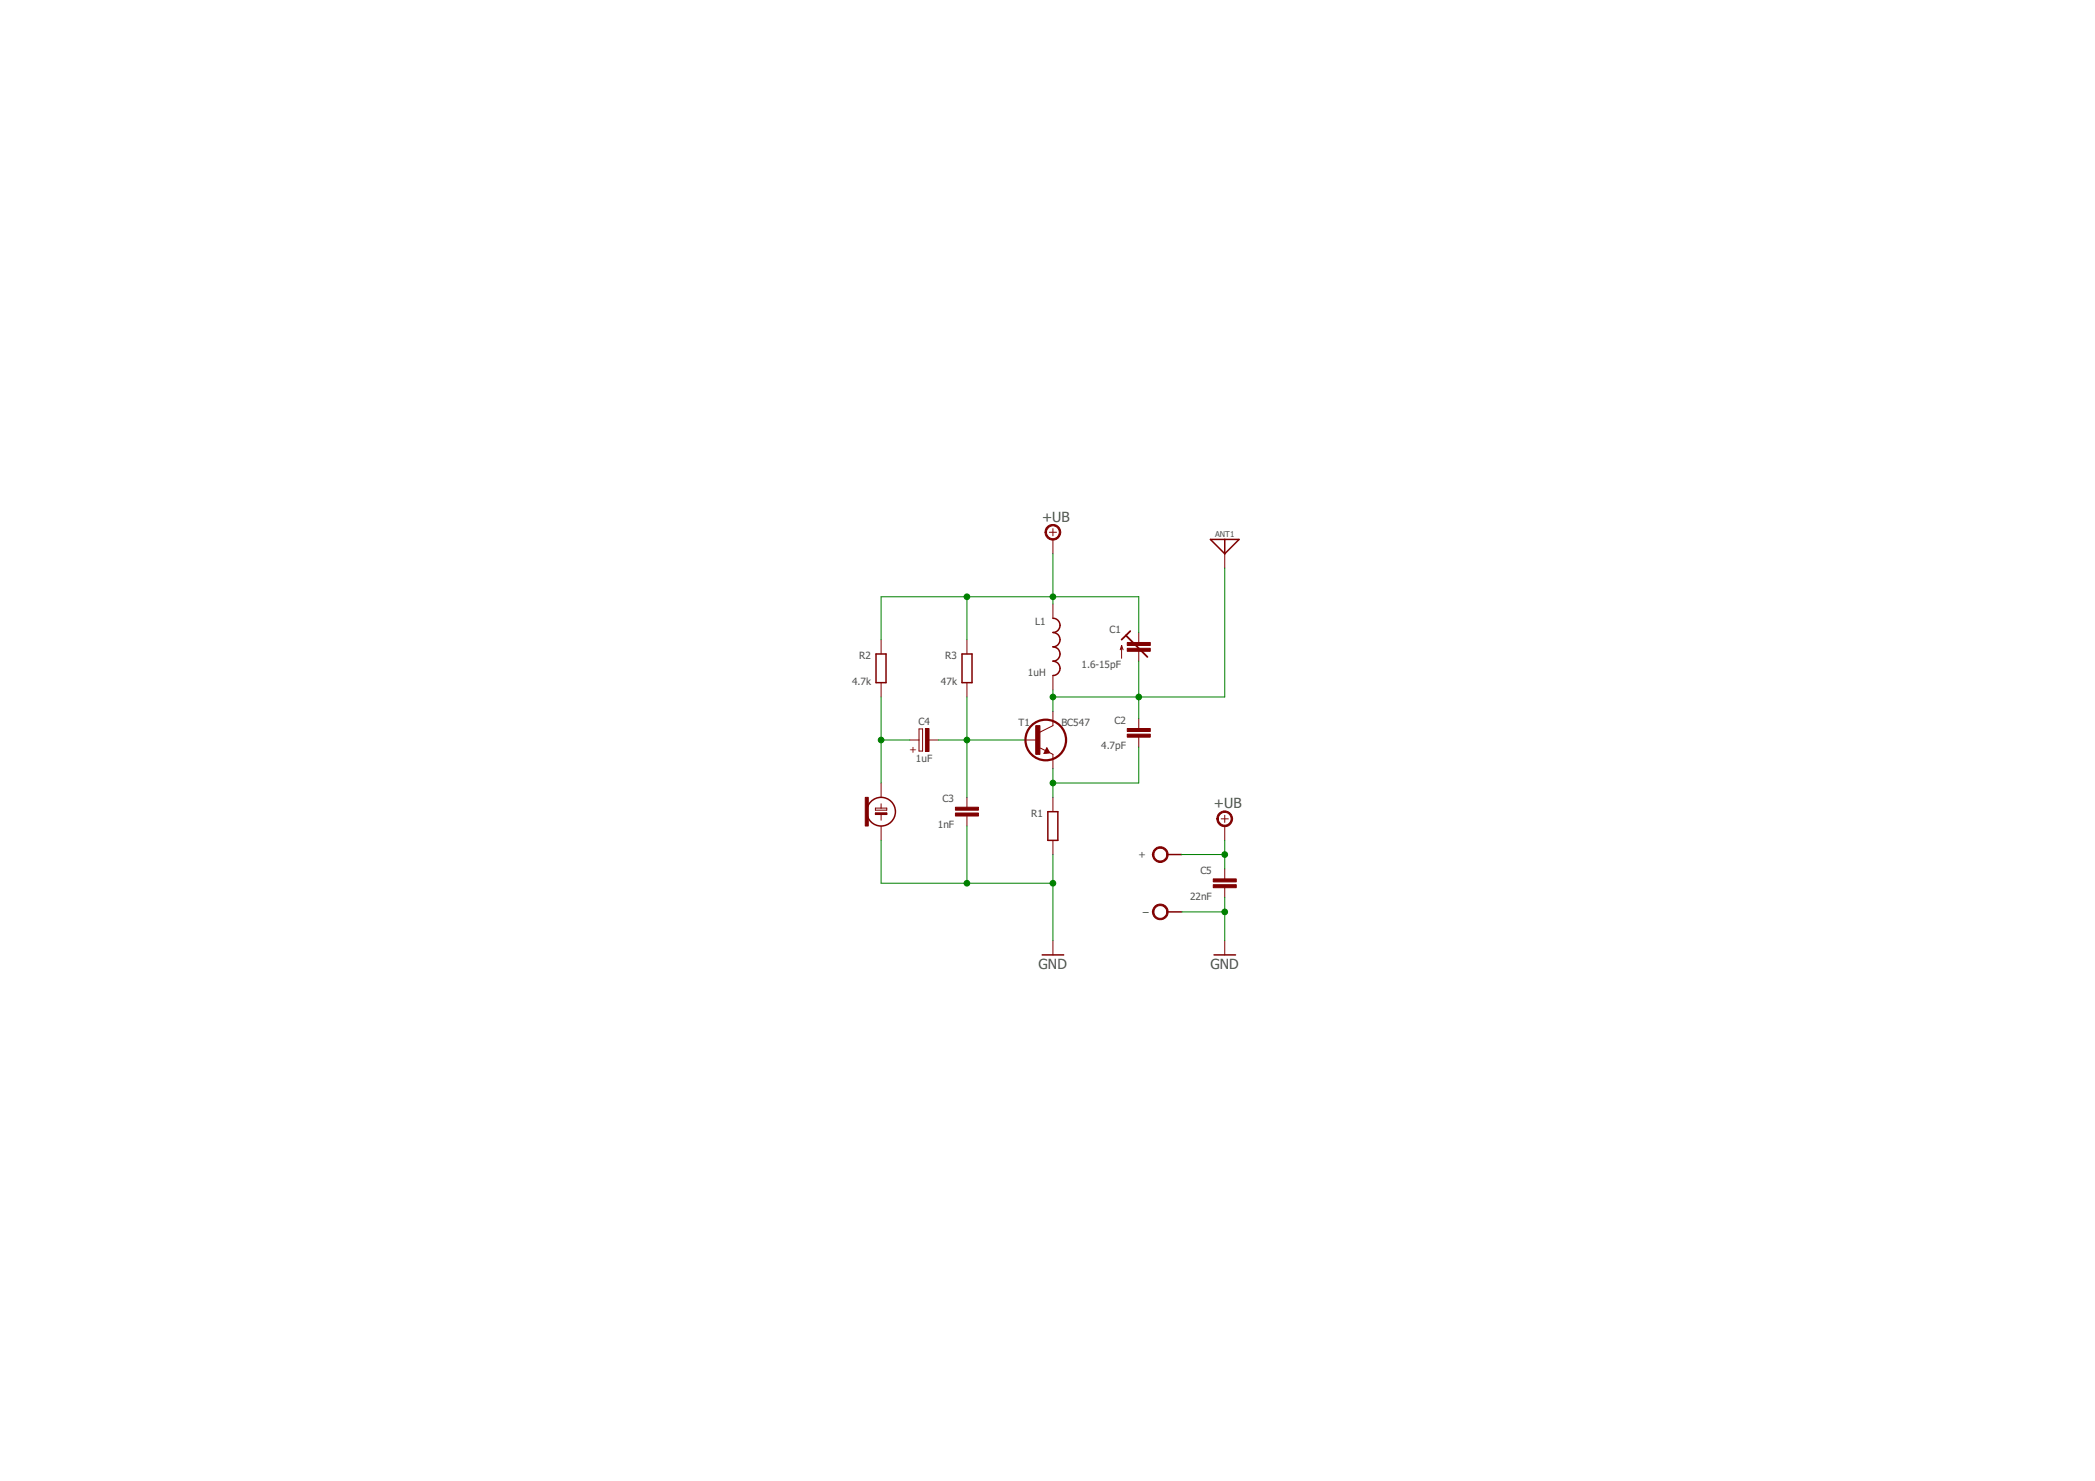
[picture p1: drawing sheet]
<svg xmlns="http://www.w3.org/2000/svg" width="297mm" height="210mm" viewBox="0 0 297 210" stroke-linecap="round" stroke-linejoin="round" font-family="sans-serif">
<g fill="none" stroke="#800000" stroke-width=".14">
<path d="M148.8 75.4h1M149.3 74.9v1M149.3 76.5v2M173.7 78.5v2M124.9 90.7v2M124.9 96.8v2M137.1 90.7v2M137.1 96.8v2M149.3 85.6v2M149.3 95.7v2.1M159 91.5v1.8M159 91.5l-.2 .6"/>
<path d="M159 91.5l.2 .6M161.5 89.6v1.5M161.5 92.3v1.4M124.1 115.2h1.6v.2h-1.6zM124.1 114.5h1.6v.3h-1.6zM124.9 111v2M124.9 113.9v.6M124.9 115.4v.8M124.9 117.1v2M129 104.9h1.3M130.3 103.3h.5v3.1h-.5zM131.6 104.9h1.5"/>
<path d="M137.1 113v1.4M137.1 115.6v1.5M145.2 104.9h2.1M147.5 106l1.8 .9v2M148.4 106l.4 .7-.8 .1zM149.3 100.8v2l-2 1M149.3 113v2M149.3 119.1v2M161.5 101.8v1.5M161.5 104.5v1.4M173.1 116.1h1.1M173.7 115.5v1.1"/>
<path d="M173.7 117.1v2M149.3 133.3v2M173.7 123.1v1.5M173.7 125.8v1.4M173.7 133.3v2"/>
</g>
<path d="M159.6 90.1l3.1 3M159.6 90.1l-.6 .6M160.3 89.5l-.7 .6M148.4 106.2l.3 .4-.5 .1" fill="none" stroke="#800000" stroke-width=".25"/>
<g fill="none" stroke="#800000" stroke-width=".21">
<path d="M171.6 76.5h4.1l-2 2zM173.7 76.5v2M124.2 92.7h1.4v4.1h-1.4zM136.4 92.7h1.4v4.1h-1.4zM149.3 87.6a1.01 1.01 0 0 1 1 1 1.01 1.01 0 0 1-1 1 1.02 1.02 0 0 1 1 1.1 1.02 1.02 0 0 1-1 1 1.02 1.02 0 0 1 1 1 1.02 1.02 0 0 1-1 1 1.02 1.02 0 0 1 1 1 1.02 1.02 0 0 1-1 1M148.4 106.2l-.2 .4h.3l-.1-.2M148.6 115h1.4v4.1h-1.4zM147.8 135.3h3M165.5 121.1h2.1M165.5 129.2h2.1M172.1 135.3h3.1"/>
<circle cx="124.9" cy="115" r="2.03"/>
</g>
<g fill="#800000" stroke="#800000" stroke-width=".14">
<path d="M146.9 102.8h.5v4.1h-.5z"/>
<path d="M159.8 104.1h3.3v.4h-3.3z"/>
<path d="M159.8 103.3h3.3v.4h-3.3z"/>
<path d="M135.5 115.2h3.2v.5h-3.2z"/>
<path d="M135.5 114.4h3.2v.4h-3.2z"/>
<path d="M122.7 113h.4v4.1h-.4z"/>
<path d="M124.1 115.2h1.6v.2h-1.6z"/>
<path d="M159.8 91.9h3.3v.4h-3.3z"/>
<path d="M159.8 91.1h3.3v.4h-3.3z"/>
<path d="M131.2 103.3h.5v3.2h-.5z"/>
<path d="M172 125.4h3.3v.4h-3.3z"/>
<path d="M172 124.6h3.3v.4h-3.3z"/>
</g>
<circle cx="148.3" cy="104.9" r="2.88" fill="none" stroke="#800000" stroke-width=".32"/>
<g fill="#800000" stroke="#800000" stroke-width=".14">
<path d="M148.5 74.6a1.11 1.11 0 0 1 1.8 .3 1.11 1.11 0 0 1-.7 1.6 1.11 1.11 0 0 1-1.4-1.1h.2a.92 .92 0 0 1 1.3-.7 .92 .92 0 0 1 .1 1.5 .92 .92 0 0 1-1.4-.5v-.3h-.2v-.3z" fill-rule="evenodd"/>
<path d="M172.9 115.2a1.11 1.11 0 0 1 1.7 .3 1.11 1.11 0 0 1-.7 1.6 1.11 1.11 0 0 1-1.4-1h.2a.91 .91 0 0 1 1.2-.9 .91 .91 0 0 1 .5 1.4 .91 .91 0 0 1-1.5-.1l-.2-.4h-.2l.2-.7z" fill-rule="evenodd"/>
<path d="M163.8 120.3a1.12 1.12 0 0 1 1.7 .4 1.12 1.12 0 0 1-.8 1.5 1.12 1.12 0 0 1-1.3-1.1h.2a.92 .92 0 0 1 1.3-.8 .92 .92 0 0 1 .2 1.5 .92 .92 0 0 1-1.5-.4v-.3h-.2l.2-.6z" fill-rule="evenodd"/>
<path d="M163.8 128.4a1.12 1.12 0 0 1 1.7 .4 1.12 1.12 0 0 1-.7 1.6 1.12 1.12 0 0 1-1.4-1.2h.2a.91 .91 0 0 1 1.3-.8 .91 .91 0 0 1 .2 1.5 .91 .91 0 0 1-1.5-.4v-.3h-.2l.2-.5z" fill-rule="evenodd"/>
</g>
<g fill="none" stroke="#008000" stroke-width=".14">
<path d="M149.3 78.5v7.1M124.9 98.8v12.2M137.1 84.6v6.1M137.1 98.8v14.2M149.3 97.8v3M161.5 89.6v-5h-36.6v6.1M161.5 93.7v8.1M173.7 80.5v18.3h-24.4M124.9 104.9h4.1M124.9 119.1v6.1h24.4M133.1 104.9h12.1M137.1 117.1v8.1"/>
<path d="M149.3 108.9v4.1M161.5 105.9v5.1h-12.2M173.7 119.1v4M149.3 121.1v12.2M167.6 129.2h6.1M167.6 121.1h6.1M173.7 127.2v6.1"/>
</g>
<g fill="#008000" stroke="#008000" stroke-width=".14">
<circle cx="149.3" cy="98.8" r=".4"/>
<circle cx="161.5" cy="98.8" r=".4"/>
<circle cx="149.3" cy="111" r=".4"/>
<circle cx="137.1" cy="104.9" r=".4"/>
<circle cx="124.9" cy="104.9" r=".4"/>
<circle cx="137.1" cy="125.2" r=".4"/>
<circle cx="149.3" cy="125.2" r=".4"/>
<circle cx="173.7" cy="129.2" r=".4"/>
<circle cx="149.3" cy="84.6" r=".4"/>
<circle cx="137.1" cy="84.6" r=".4"/>
<circle cx="173.7" cy="121.1" r=".4"/>
</g>
<g font-size="2" fill="#505050">
<text x="147.8" y="73.9">+UB</text>
<text x="172.1" y="114.5">+UB</text>
<text x="147.3" y="137.4">GND</text>
<text x="171.6" y="137.4">GND</text>
</g>
<g font-size="1.4" fill="#505050">
<text x="146.8" y="88.6">L1</text>
<text x="157.3" y="89.7">C1</text>
<text x="121.8" y="93.4">R2</text>
<text x="134" y="93.4">R3</text>
<text x="145.8" y="95.7">1uH</text>
<text x="153.3" y="94.7">1.6-15pF</text>
<text x="120.8" y="97.1">4.7k</text>
<text x="133.4" y="97.1">47k</text>
<text x="130.2" y="102.7">C4</text>
<text x="144.4" y="102.8">T1</text>
<text x="150.5" y="102.8">BC547</text>
<text x="156.1" y="106.2">4.7pF</text>
<text x="158" y="102.5">C2</text>
<text x="129.9" y="108">1uF</text>
<text x="133.6" y="113.7">C3</text>
<text x="133" y="117.4">1nF</text>
<text x="146.2" y="115.7">R1</text>
<text x="161.4" y="121.6">+</text>
<text x="170.2" y="123.9">C5</text>
<text x="162.5" y="129.8">̶</text>
<text x="168.7" y="127.5">22nF</text>
</g>
<text font-size="1.4" fill="#800000" x="129" y="106.7">+</text>
<text font-size="1.1" fill="#505050" x="172.3" y="76">ANT1</text>
</svg>
